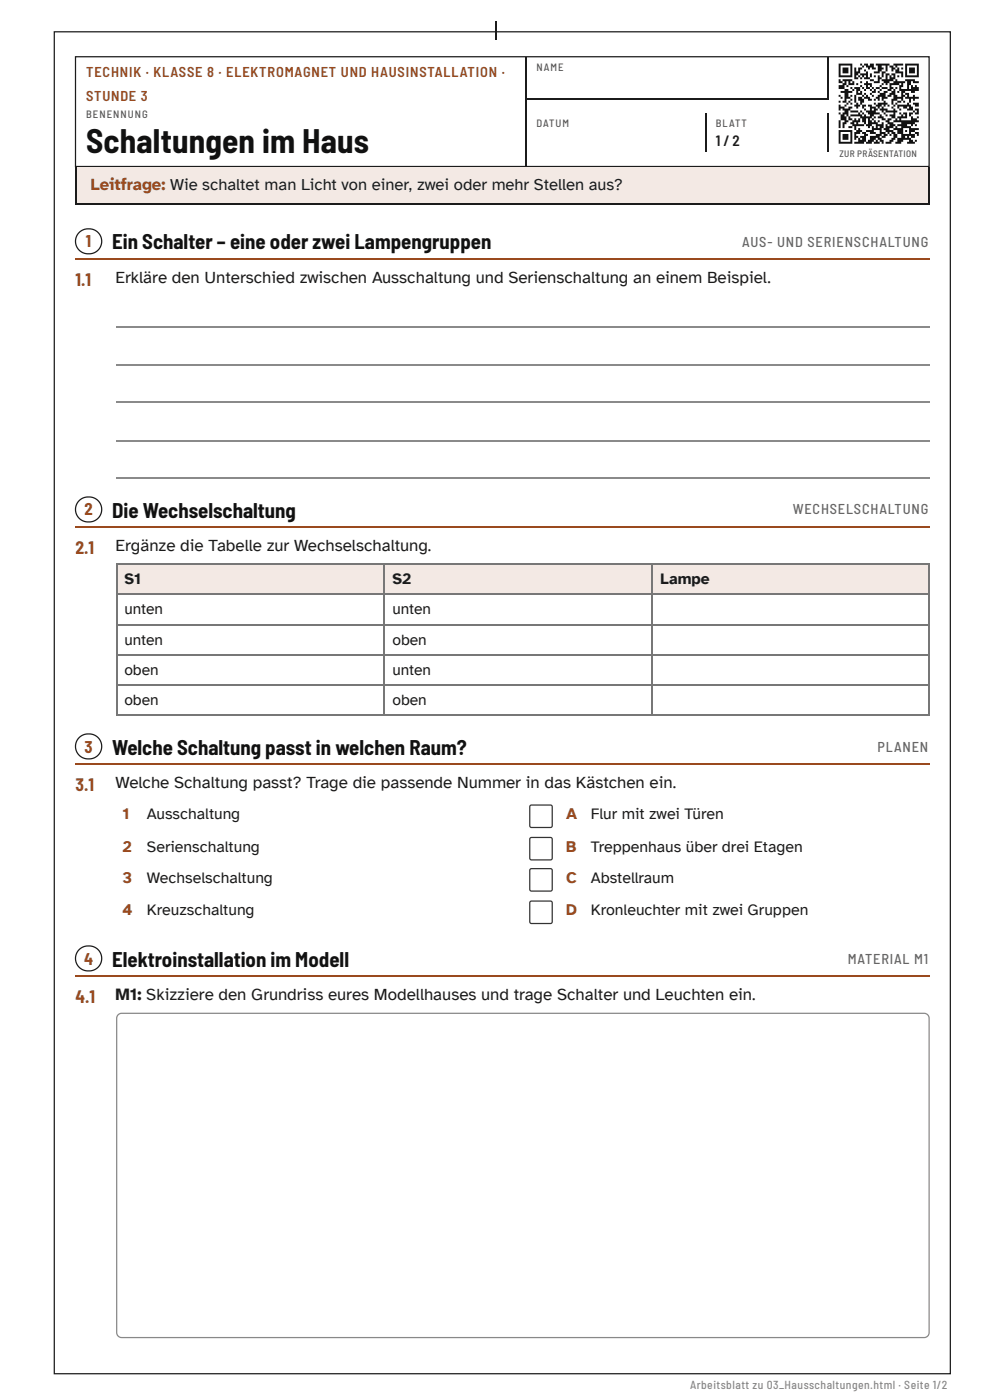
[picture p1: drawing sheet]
<svg xmlns="http://www.w3.org/2000/svg" width="210mm" height="297mm" viewBox="0 0 210 297" stroke-linecap="round" stroke-linejoin="round" font-family="sans-serif">
<path d="M16 12h181v23.3h-181zM111.5 12.2v23M175.6 12.2v9M111.7 21h64M149.6 24.1v8.2M175.6 24.1v8.2" fill="none" stroke="#1b1b1b" stroke-width=".26"/>
<g fill="none" stroke="#111" stroke-width=".41">
<path d="M177.8 13.7h2.9M177.8 14.1h.4M177.8 14.5h.4M177.8 14.9h.4M177.8 15.4h.4M177.8 15.8h.4M177.8 16.2h2.9M177.8 17h.4M177.8 17.4h.8M177.8 18.3h1.2M177.8 18.7h1.2M178.2 19.5h2.5"/>
<path d="M178.6 14.5h1.3M178.6 14.9h1.3M178.6 15.4h1.3M178.6 17h2.1M178.6 17.8h.9M179 17.4h.5M179 19.1h.9M179 19.9h.9M179.5 18.3h.4M179.9 17.4h.4M179.9 17.8h1.2M180.3 14.1h.4"/>
<path d="M180.3 14.5h.4M180.3 14.9h.4M180.3 15.4h.4M180.3 15.8h.4M180.3 18.7h.4M180.7 17.4h.4M180.7 19.1h.4M181.1 14.5h.4M181.1 14.9h.4M181.1 15.4h1.3M181.1 15.8h.8M181.1 16.2h.4"/>
<path d="M181.1 16.6h.8M181.1 18.7h1.3M181.5 17.8h.4M181.5 19.1h.9M181.5 19.5h.4M181.5 19.9h1.3M181.9 14.5h.9M181.9 14.9h.5M181.9 16.2h.5M182.4 13.7h.4M182.4 15.8h1.6M182.4 16.6h.4"/>
<path d="M182.4 17.4h.4M182.4 18.3h.4M182.4 19.5h.4M182.8 14.1h.4M182.8 16.2h.4M182.8 18.7h.4M183.2 13.7h.8M183.2 14.9h.4M183.2 16.6h1.2M183.2 17.8h1.6M183.2 19.1h.4M183.2 19.9h.4"/>
<path d="M183.6 14.1h1.7M183.6 15.4h.4M183.6 16.2h.4M183.6 17.4h.4M183.6 18.3h.4M183.6 18.7h.8M184 14.5h.4M184.4 13.7h.9M184.4 15.8h.4M184.4 16.2h.4M184.4 17h.9M184.4 18.3h.4"/>
<path d="M184.4 19.1h.4M184.4 19.9h.4M184.8 14.5h.9M184.8 18.7h.5M184.8 19.5h.9M185.3 15.4h1.2M185.3 16.2h.4M185.3 17.4h1.2M185.3 19.1h.4M185.7 13.7h2.9M185.7 18.7h.8M186.1 14.1h.8"/>
<path d="M186.1 14.5h1.2M186.1 14.9h.8M186.1 16.2h.4M186.1 16.6h.8M186.1 17h.4M186.1 19.5h.4M186.5 18.3h.4M186.5 19.1h.4M186.5 19.9h1.3M186.9 15.4h.9M186.9 15.8h.4M186.9 16.2h.4"/>
<path d="M186.9 17h2.5M186.9 17.8h.4M186.9 18.7h1.3M187.3 17.4h1.3M187.3 19.5h.9M187.8 14.1h.4M187.8 14.5h.4M187.8 14.9h.4M187.8 15.8h.8M187.8 16.2h.4M187.8 16.6h.4M187.8 17.8h.4"/>
<path d="M188.2 19.1h.8M188.6 14.1h.8M188.6 16.2h.4M188.6 16.6h1.2M188.6 17.8h2.1M188.6 18.3h.4M188.6 18.7h.8M188.6 19.9h1.2M189 14.5h.8M189 14.9h.4M189 15.8h.8M189 19.5h.8"/>
<path d="M189.4 13.7h2.1M189.4 16.2h.4M189.4 17.4h2.5M189.4 19.1h.4M189.8 14.1h.4M189.8 14.9h.9M189.8 15.4h1.7M189.8 17h.4M189.8 18.7h.4M190.2 14.5h.5M190.2 16.2h.5M190.2 19.5h.5"/>
<path d="M190.7 18.3h.8M190.7 18.7h.4M190.7 19.1h4.1M191.1 14.5h.4M191.1 15.8h.4M191.1 16.2h.4M191.1 17.8h.4M191.1 19.5h.8M191.1 19.9h.4M191.9 13.7h2.9M191.9 14.1h.4M191.9 14.5h.4"/>
<path d="M191.9 14.9h.4M191.9 15.4h.4M191.9 15.8h.4M191.9 16.2h2.9M191.9 17h2.1M191.9 19.9h.8M192.3 17.4h.8M192.3 17.8h.8M192.3 18.3h.4M192.3 18.7h.4M192.7 14.5h1.3M192.7 14.9h1.3"/>
<path d="M192.7 15.4h1.3M193.1 18.3h.5M193.1 18.7h1.7M193.1 19.5h.9M193.6 17.4h1.2M194 18.3h.4M194.4 14.1h.4M194.4 14.5h.4M194.4 14.9h.4M194.4 15.4h.4M194.4 15.8h.4M177.8 20.3h.4"/>
<path d="M177.8 21.6h.4M177.8 22.4h.4M177.8 22.8h1.2M177.8 23.2h.4M177.8 24.1h.4M177.8 25.7h.4M177.8 26.1h.4M177.8 26.6h.4M177.8 27h.4M177.8 27.8h2.9M177.8 28.2h.4M177.8 28.6h.4"/>
<path d="M177.8 29h.4M177.8 29.5h.4M177.8 29.9h.4M177.8 30.3h2.9M178.2 20.7h.4M178.2 24.5h.8M178.2 24.9h1.3M178.2 25.3h1.3M178.6 21.6h.9M178.6 23.2h1.7M178.6 24.1h1.3M178.6 26.1h.9"/>
<path d="M178.6 26.6h.4M178.6 27h.4M178.6 28.6h1.3M178.6 29h1.3M178.6 29.5h1.3M179 20.3h.9M179 20.7h1.3M179 21.2h.5M179 22.4h.5M179 23.7h.9M179 25.7h.9M179.5 22h.4"/>
<path d="M179.5 24.5h.4M179.9 21.6h.4M179.9 22.8h.8M179.9 24.9h.4M179.9 25.3h.8M179.9 27h.8M180.3 20.3h.4M180.3 21.2h.4M180.3 22h.4M180.3 23.7h1.6M180.3 24.5h2.5M180.3 26.1h.8"/>
<path d="M180.3 28.2h.4M180.3 28.6h.4M180.3 29h.4M180.3 29.5h.4M180.3 29.9h.4M180.7 25.7h1.7M180.7 26.6h2.5M181.1 20.3h.4M181.1 20.7h.4M181.1 21.2h.4M181.1 21.6h.4M181.1 22.4h1.3"/>
<path d="M181.1 25.3h.4M181.1 27h.4M181.1 27.4h.4M181.1 28.2h1.3M181.1 28.6h.4M181.1 29h.8M181.1 29.5h.4M181.1 30.3h2.1M181.5 22h.4M181.5 22.8h.4M181.5 26.1h.4M181.5 27.8h1.3"/>
<path d="M181.9 20.7h.9M181.9 21.2h1.3M181.9 24.1h.5M181.9 25.3h.5M181.9 27.4h.5M181.9 29.5h.5M181.9 29.9h1.7M182.4 21.6h.8M182.4 22h.4M182.4 23.7h.4M182.4 24.9h2.4M182.4 29h1.2"/>
<path d="M182.8 20.3h.4M182.8 22.4h.8M182.8 22.8h.4M182.8 24.1h.4M182.8 25.3h.8M182.8 25.7h.8M182.8 28.2h.8M182.8 29.5h.8M183.2 20.7h1.2M183.2 23.2h.4M183.2 24.5h.4M183.2 26.1h.4"/>
<path d="M183.2 28.6h.8M183.6 20.3h.4M183.6 23.7h2.1M183.6 26.6h1.2M183.6 27.8h1.7M183.6 30.3h1.2M184 21.2h.8M184 22.4h.8M184 24.1h2.5M184 25.3h.4M184 25.7h.8M184 26.1h2.1"/>
<path d="M184 27h.4M184 29.9h1.3M184.4 22.8h1.3M184.4 23.2h.4M184.4 24.5h.9M184.4 28.2h1.3M184.4 29h2.1M184.4 29.5h1.3M184.8 20.3h.5M184.8 25.3h.5M184.8 27h.5M184.8 27.4h2.1"/>
<path d="M185.3 21.2h.4M185.3 22h.4M185.3 23.2h.8M185.3 24.9h.4M185.3 25.7h.4M185.3 30.3h1.2M185.7 20.7h.8M185.7 22.4h1.2M185.7 26.6h1.6M185.7 27h.4M185.7 28.6h1.2M185.7 29.9h.4"/>
<path d="M186.1 20.3h1.7M186.1 21.2h.4M186.1 22h2.1M186.1 22.8h.4M186.1 24.9h1.2M186.1 25.7h.4M186.1 29.5h.8M186.5 23.2h1.7M186.5 24.5h.4M186.5 27h.8M186.5 27.8h.4M186.5 28.2h1.3"/>
<path d="M186.5 29.9h.8M186.9 20.7h1.3M186.9 21.2h.4M186.9 22.8h.4M186.9 23.7h.4M186.9 25.3h.9M186.9 26.1h.4M186.9 29h.9M186.9 30.3h.4M187.3 21.6h.5M187.3 22.4h.5M187.3 24.1h.5"/>
<path d="M187.3 27.4h1.3M187.3 28.6h.9M187.8 23.7h2.4M187.8 24.5h.4M187.8 25.7h.8M187.8 26.6h.4M187.8 27h1.6M187.8 27.8h1.6M187.8 30.3h1.2M188.2 20.3h.8M188.2 22.4h.4M188.2 25.3h.8"/>
<path d="M188.2 26.1h1.2M188.2 28.2h.4M188.6 24.5h1.2M188.6 26.6h1.2M188.6 28.6h.4M188.6 29.9h.8M189 21.2h1.2M189 21.6h.4M189 22h.4M189 22.8h.4M189 24.9h.8M189 28.2h.8"/>
<path d="M189 29.5h.8M189.4 20.3h.8M189.4 20.7h2.1M189.4 22.4h.4M189.4 23.2h.4M189.4 24.1h.4M189.4 25.7h5.4M189.4 27.4h2.1M189.4 28.6h.8M189.4 29h.8M189.8 22h.4M189.8 25.3h.4"/>
<path d="M189.8 27h.4M189.8 30.3h1.3M190.2 21.6h.9M190.2 22.4h2.9M190.2 22.8h.5M190.2 24.9h2.1M190.2 26.6h2.1M190.2 27.8h1.3M190.2 28.2h1.3M190.2 29.5h2.9M190.2 29.9h1.3M190.7 23.2h.4"/>
<path d="M190.7 24.1h.4M190.7 25.3h.4M191.1 20.3h.8M191.1 21.2h.4M191.1 24.5h.4M191.1 26.1h2.9M191.1 27h2M191.1 28.6h2.9M191.1 29h.8M191.5 21.6h.4M191.5 22.8h.8M191.5 24.1h.8"/>
<path d="M191.9 20.7h2.9M191.9 24.5h.4M191.9 27.8h.4M192.3 20.3h.4M192.3 22h.4M192.3 23.2h1.3M192.3 29h.4M192.3 30.3h1.7M192.7 21.2h.4M192.7 21.6h.4M192.7 22.8h.9M192.7 24.1h.9"/>
<path d="M192.7 24.5h.4M192.7 27.4h2.1M192.7 27.8h1.3M192.7 28.2h.4M192.7 29.9h.9M193.1 24.9h.5M193.1 25.3h1.3M193.1 26.6h.5M193.1 29h.9M193.6 20.3h.4M193.6 21.2h.4M193.6 22h1.2"/>
<path d="M193.6 23.7h.4M194 22.4h.8M194 23.2h.8M194 24.1h.8M194 26.6h.4M194 28.2h.8M194 29.9h.4M194.4 23.7h.4M194.4 24.9h.4M194.4 28.6h.4"/>
</g>
<path d="M15.9 35.5h181.2v7.9h-181.2z" fill="#f3e9e4"/>
<g fill="none" stroke="#1b1b1b" stroke-width=".26">
<path d="M16 35.5v7.9M197 35.5v7.9M15.9 43.3h181.2"/>
<circle cx="18.7" cy="51.2" r="2.73"/>
<circle cx="18.7" cy="108.1" r="2.73"/>
</g>
<path d="M15.9 54.9h181.2M15.9 111.8h181.2M15.9 162.1h181.2M15.9 207h181.2" fill="none" stroke="#9a4a1e" stroke-width=".26"/>
<path d="M24.6 69.5h172.5M24.6 77.4h172.5M24.6 85.3h172.5M24.6 93.5h172.5M24.6 101.5h172.5" fill="none" stroke="#8a8a8a" stroke-width=".26"/>
<g fill="#f3e9e4">
<path d="M24.6 119.6h56.9v6.6h-56.9z"/>
<path d="M81.5 119.6h56.9v6.6h-56.9z"/>
<path d="M138.4 119.6h58.4v6.6h-58.4z"/>
</g>
<path d="M24.6 119.7h172.5M24.7 119.6v32.3M81.4 119.6v32.3M138.2 119.6v32.3M197 119.6v32.3M24.6 126.1h172.5M24.6 132.7h172.5M24.6 139h172.5M24.6 145.4h172.5M24.6 151.7h172.5" fill="none" stroke="#777" stroke-width=".26"/>
<g fill="none" stroke="#1b1b1b" stroke-width=".26">
<path d="M11.5 6.7h190v284.7h-190zM105.2 4.5v4"/>
<circle cx="18.7" cy="158.4" r="2.73"/>
<circle cx="18.7" cy="203.3" r="2.73"/>
</g>
<path d="M112.4 170.9l.3-.1 4.3 .1 .1 .3-.1 4.2-.3 .2-4.3-.2-.1-.2zM112.4 177.8l.3-.1 4.3 .1 .1 .2-.1 4.3-.3 .1-4.3-.1-.1-.2zM112.4 184.4l.3-.1 4.3 .1 .1 .3-.1 4.2-.3 .1-4.3-.1-.1-.2zM112.4 191.3l.3-.1 4.3 .1 .1 .2-.1 4.3-.3 .1-4.3-.1-.1-.2z" fill="none" stroke="#333" stroke-width=".26"/>
<path d="M25.1 215.3l.7-.3h170.1a1.07 1.07 0 0 1 1.1 1v66.7a1.07 1.07 0 0 1-1.1 1.1h-170.1a1.07 1.07 0 0 1-1.1-1.1v-66.7z" fill="none" stroke="#888" stroke-width=".26"/>
<text font-size="7.1" fill="#111" x="18.3" y="32.5">Schaltungen im Haus</text>
<g font-size="4.4" fill="#111">
<text x="23.8" y="52.9">Ein Schalter – eine oder zwei Lampengruppen</text>
<text x="23.8" y="109.8">Die Wechselschaltung</text>
<text x="23.8" y="160.1">Welche Schaltung passt in welchen Raum?</text>
<text x="23.8" y="205.1">Elektroinstallation im Modell</text>
</g>
<g font-size="3.7" fill="#9a4a1e">
<text x="16" y="60.6">1.1</text>
<text x="16" y="117.5">2.1</text>
<text x="16" y="167.7">3.1</text>
<text x="16" y="212.7">4.1</text>
</g>
<g font-size="3.6" fill="#1b1b1b">
<text x="24.5" y="60.1">Erkläre den Unterschied zwischen Ausschaltung und Serienschaltung an einem Beispiel.</text>
<text x="24.5" y="116.9">Ergänze die Tabelle zur Wechselschaltung.</text>
<text x="24.5" y="167.2">Welche Schaltung passt? Trage die passende Nummer in das Kästchen ein.</text>
<text x="24.5" y="212.2">M1: Skizziere den Grundriss eures Modellhauses und trage Schalter und Leuchten ein.</text>
</g>
<g font-size="3.5" fill="#9a4a1e">
<text x="19.3" y="40.2">Leitfrage: Wie schaltet man Licht von einer, zwei oder mehr Stellen aus?</text>
<text x="18.2" y="52.4">1</text>
<text x="17.9" y="109.3">2</text>
<text x="17.9" y="159.8">3</text>
<text x="17.8" y="204.8">4</text>
</g>
<g font-size="3.4" fill="#9a4a1e">
<text x="26" y="173.8">1</text>
<text x="120" y="173.8">A</text>
<text x="26" y="180.7">2</text>
<text x="120" y="180.7">B</text>
<text x="26" y="187.3">3</text>
<text x="120" y="187.3">C</text>
<text x="26" y="194.2">4</text>
<text x="120" y="194.2">D</text>
</g>
<g font-size="3.4" fill="#1b1b1b">
<text x="31.1" y="173.8">Ausschaltung</text>
<text x="125.2" y="173.8">Flur mit zwei Türen</text>
<text x="31.1" y="180.7">Serienschaltung</text>
<text x="125.2" y="180.7">Treppenhaus über drei Etagen</text>
<text x="31.1" y="187.3">Wechselschaltung</text>
<text x="125.2" y="187.3">Abstellraum</text>
<text x="31.1" y="194.2">Kreuzschaltung</text>
<text x="125.2" y="194.2">Kronleuchter mit zwei Gruppen</text>
</g>
<g font-size="3.3" fill="#1b1b1b">
<text x="26.4" y="123.8">S1</text>
<text x="83.2" y="123.8">S2</text>
<text x="140" y="123.8">Lampe</text>
<text x="26.4" y="130.2">unten</text>
<text x="83.2" y="130.2">unten</text>
<text x="26.4" y="136.8">unten</text>
<text x="83.2" y="136.8">oben</text>
<text x="26.4" y="143.1">oben</text>
<text x="83.2" y="143.1">unten</text>
<text x="26.4" y="149.5">oben</text>
<text x="83.2" y="149.5">oben</text>
</g>
<text font-size="3.2" fill="#1b1b1b" x="151.7" y="31">1 / 2</text>
<g font-size="3" fill="#9a4a1e">
<text x="18.3" y="16.4">TECHNIK · KLASSE 8 · ELEKTROMAGNET UND HAUSINSTALLATION ·</text>
<text x="18.3" y="21.4">STUNDE 3</text>
</g>
<g font-size="3" fill="#666">
<text x="157.3" y="52.4">AUS- UND SERIENSCHALTUNG</text>
<text x="168.1" y="109">WECHSELSCHALTUNG</text>
<text x="186" y="159.5">PLANEN</text>
<text x="179.7" y="204.5">MATERIAL M1</text>
</g>
<text font-size="2.5" fill="#888" x="146.3" y="294.7">Arbeitsblatt zu 03_Hausschaltungen.html · Seite 1/2</text>
<g font-size="2.3" fill="#555">
<text x="113.7" y="15.1">NAME</text>
<text x="18.3" y="25.1">BENENNUNG</text>
<text x="113.7" y="27">DATUM</text>
<text x="151.7" y="27">BLATT</text>
</g>
<text font-size="2" fill="#555" x="178" y="33.3">ZUR PRÄSENTATION</text>
</svg>
